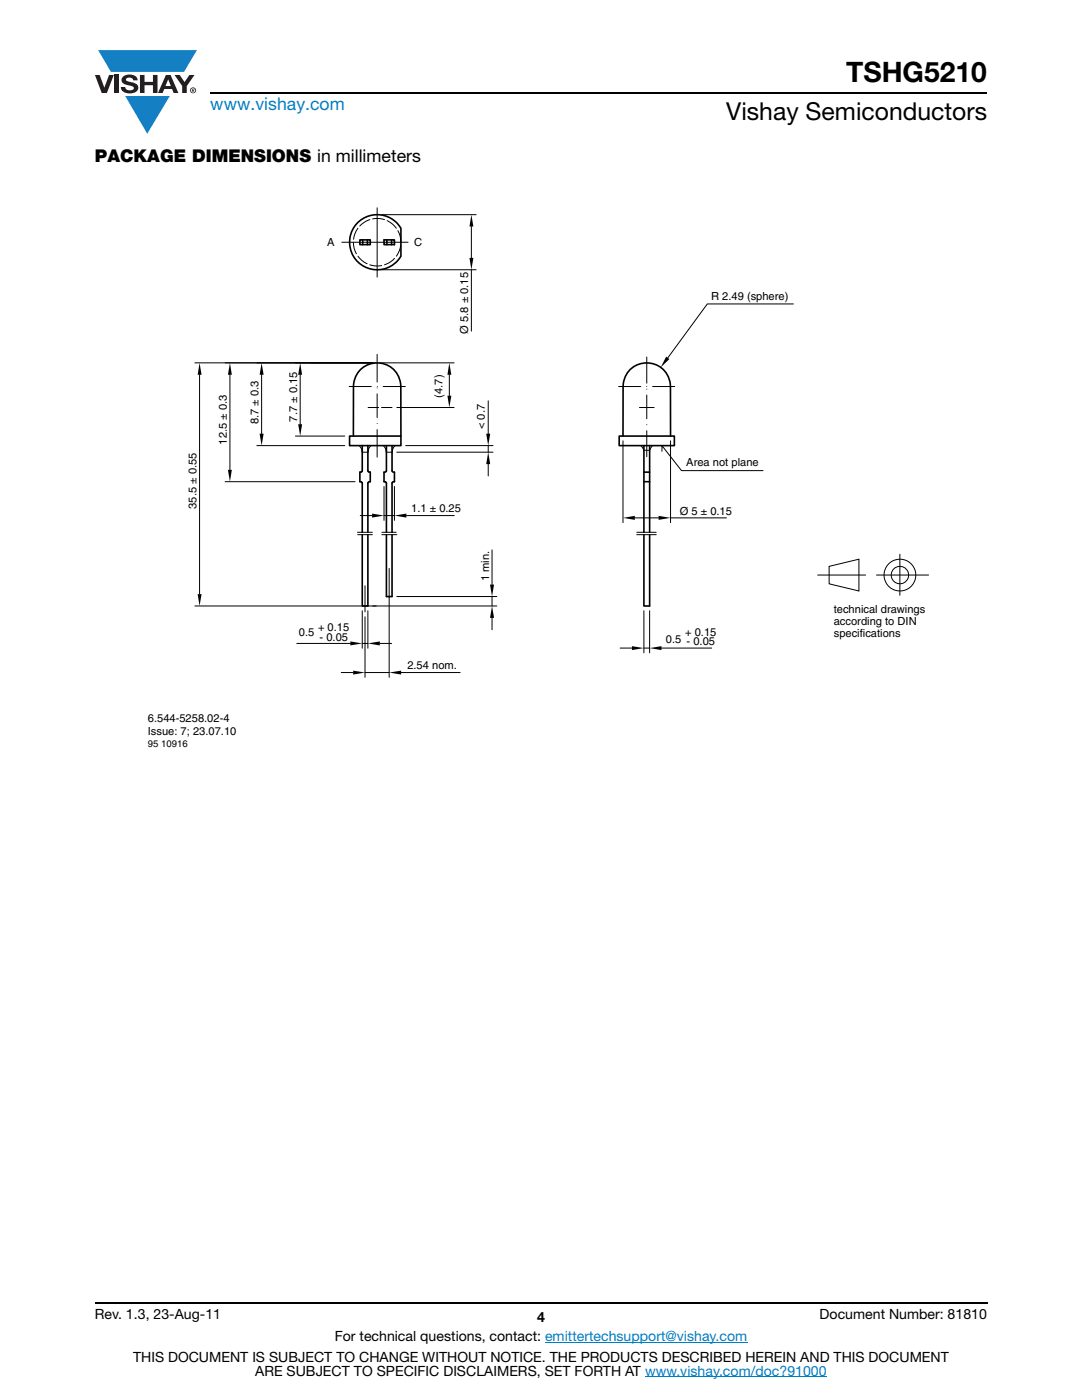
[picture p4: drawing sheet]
<svg xmlns="http://www.w3.org/2000/svg" width="216mm" height="279mm" viewBox="0 0 216 279" stroke-linecap="round" stroke-linejoin="round" font-family="sans-serif">
<g fill="#147fc3">
<path d="M19.6 10h19.7l-2.6 4.3h-1.1h-13.5z"/>
<path d="M25 19.2h8.9l-4.5 7.5z"/>
</g>
<g fill="#231f20">
<path d="M18.9 15h1l.9 2.5 1-2.5h.9l-1.4 3.6h-1z"/>
<path d="M22.9 15h.9v3.6h-.9z"/>
<path d="M24.6 15.3a2.1 2.1 0 0 1 2.8 .3l.1 .4h-.9a.79 .79 0 0 0-.7-.5 .79 .79 0 0 0-.8 .4l.3 .3 1 .2a1.08 1.08 0 0 1 1.2 1 1.08 1.08 0 0 1-1.1 1.2 1.73 1.73 0 0 1-2.4-1.2h.9a.96 .96 0 0 0 .8 .6 .96 .96 0 0 0 .9-.4 1.31 1.31 0 0 0-1.2-.6 1.03 1.03 0 0 1-1.1-.6 1.03 1.03 0 0 1 .2-1.1z"/>
<path d="M27.9 15h.9v1.3h1.7v-1.3h.9v3.6h-.9v-1.6h-1.7v1.6h-.9z"/>
<path d="M34.8 15h1.1l.9 1.4 1-1.4h1l-1.5 2.2v1.4h-.9v-1.4z"/>
<path d="M33.6 15.9l.5 1.3h-1.1zM33.1 15l-1.6 3.6h1l.3-.8h1.5l.3 .8h1l-1.6-3.6z"/>
<path d="M38.1 18a.46 .46 0 0 1 .9 0 .46 .46 0 0 1-.9 0zM37.9 18a.6 .6 0 0 0 1.2 0 .6 .6 0 0 0-1.2 0z"/>
<path d="M38.4 17.8h.2v.2h-.2zM38.3 17.7v.7h.1v-.3l.4 .3-.2-.3 .2-.2-.1-.2z"/>
</g>
<path d="M42 18.6h155M18.9 260h178.1" fill="none" stroke="#000" stroke-width=".36"/>
<path d="M108.8 267.9h40.3M128.7 274.8h36.3" fill="none" stroke="#007ec4" stroke-width=".2"/>
<path d="M29.5 41.4h155.9v108h-155.9z" fill="#fff"/>
<g fill="none" stroke="#000" stroke-width=".32">
<path d="M71.2 44.6a5.5 5.5 0 0 1 8.8 .9v5.6a5.5 5.5 0 0 1-8 1.7 5.5 5.5 0 0 1-.8-8.2zM71.8 47.9h2.1v.9h-2.1zM72.4 47.9v.9M73.3 47.9v.9M76.6 47.9h2.1v.9h-2.1zM77.2 47.9v.9M78.1 47.9v.9M69.8 87h10.2v1.9h-10.2zM70.5 87v-9.9a4.7 4.7 0 0 1 4.8-4.7 4.7 4.7 0 0 1 4.7 4.7v9.9M72.3 88.9v5.1l-.2 .2h-.3v1.9l.3 .1 .2 .2v9.8M73.4 88.9v5.1l.2 .2h.3v1.9l-.3 .1-.2 .2v9.8M77.1 88.9v5.1l-.1 .2h-.4v1.9l.4 .1 .1 .2v9.8"/>
<path d="M78.2 88.9v5.1l.2 .2h.3v1.9l-.3 .1-.2 .2v9.8M123.6 87h11v1.9h-11zM124.3 87v-9.9a4.7 4.7 0 0 1 4.8-4.7 4.7 4.7 0 0 1 4.7 4.7v9.9M128.5 96.1h1.1M128.5 94.2h1.1M128.5 88.9v17.3M129.6 88.9v17.3M72.3 106.7v14.2h1.1v-14.2M77.1 106.7v12.4h1.1v-12.4M128.5 106.7v14.2h1.1v-14.2"/>
</g>
<g fill="none" stroke="#000" stroke-width=".2">
<path d="M68.2 48.3h13.2M70.5 48.3l.1 1.2 .5 1.1M71.4 45.5l-.6 1.2-.2 1.1M71.4 51.1l.7 .8 1.2 .7M73.8 43.8l-.8 .3-1.2 1M73.8 52.8l1.5 .3 .9-.1M74.3 43.7l1.5-.1 .9 .2M75.3 41.5v13.8M76.2 53.8h18.8M76.2 42.8h18.8M77.3 44l1.1 .8 .7 .7M78.7 51.6l-.8 .7-1.2 .5"/>
<path d="M79.4 46l.5 1.2 .1 1.1M80 48.9l-.3 1.1-.6 1.1M94.1 45.2v6.3M94.1 53.8v12.3M38.9 72.4h36M39.8 74.8v43.8M45.9 74.8v19M52.2 74.8v11.8M59.9 74.8v9.9M69.7 77.1h4.4M75.3 70.7v5.5M75.3 78.6v4.7"/>
<path d="M75.3 77.4h.1M75.3 77.1h.1M75.8 72.4h14.8M76.5 77.1h4.4M89.7 74.8v4.2M97.4 80v6.5M123.4 77.1h4.5M129 77.1h.1M129.1 71.3v5.2M129.1 78.8v4.8M129.1 77.7h.1M130.2 77.1h4.4"/>
<path d="M158.3 60.7h-17.2l-7.9 10.7M44.9 96.1h26M51.2 88.9h17.6M58.9 87h9.9M71.7 88.9l.5 .7 .1 .6h1.1l.1-.6 .5-.7M73.4 81.3h2.2M75.3 85.7v5.5M75.3 84.5h.1M76.1 81.3h2.1M76.5 88.9l.5 .7 .1 .6h1.1l.2-.6 .4-.7M76.6 97.1v6.7M78.7 97.1v6.7"/>
<path d="M79.2 81.3h11.4M79.2 90.2h19.2M81 88.9h17.4M97.4 88.9v1.3M97.4 92.6v2.4M124.3 88v16.3M127.6 81.3h2.9M127.9 88.9l.6 1h1.1l.6-1M129.1 86v5.2M129.1 84.8h.1M132.1 90.1v-1.2l3.9 5h16.3M133.8 88v16.3"/>
<path d="M71.3 106.2h3M71.4 106.7h2.9M71.9 102.9h2.3M72.8 116.9v5.2M76.2 106.7h3M76.2 106.2h2.8M76.6 102.9h2.1M77.7 113.4v21.8M79.2 119.1h19.9M81.1 102.9h9.5M98.2 109.7v7M98.2 119.1v1.8"/>
<path d="M126.7 103.4h4.7M127.1 106.7h3.8M127.1 106.2h3.8M133.8 103.4h11.2M163.2 114.8h9.5M165.4 113l6-1.4v6.3l-6-1.4zM174.9 114.8h10.4M179.6 110.6v8.2M38.9 120.9h60.2M59.2 128.4h10.7M68.1 134.2h2.4M72.3 128.4h1.1"/>
<path d="M72.3 121.9v7.5M72.8 134.2h4.9M72.8 123.1v12.1M73.4 121.9v7.5M75.8 128.4h2.3M80 134.2h11.8M98.2 123.3v2.4M123.7 129.3h2.4M128.5 121.9v8.4M128.5 129.3h1.1M129.6 121.9v8.4M132 129.3h10"/>
<circle cx="179.6" cy="114.8" r="3.2"/>
<circle cx="179.6" cy="114.8" r="1.74"/>
</g>
<g fill="#000">
<path d="M94.1 42.8l.4 2.4h-.8zM93.7 51.5h.8l-.4 2.3zM39.8 72.4l.4 2.4h-.8zM45.9 72.4l.4 2.4h-.8zM52.2 72.4l.4 2.4h-.8zM59.9 72.4l.4 2.4h-.8zM89.3 79h.8l-.4 2.3zM89.7 72.4l.4 2.4h-.8zM132.9 71.2l.7 .5-1.8 1.6zM45.5 93.8h.8l-.4 2.3zM51.8 86.6h.8l-.4 2.3zM59.5 84.7h.8l-.4 2.3z"/>
<path d="M97.4 90.2l.4 2.4h-.8zM97 86.6h.8l-.4 2.3zM39.4 118.6h.8l-.4 2.3zM74.2 102.5l2.4 .4-2.4 .4zM78.7 102.9l2.4-.4v.8zM97.8 116.7h.8l-.4 2.3zM124.3 103.4l2.4-.4v.8zM131.4 103l2.4 .4-2.4 .4zM69.9 128l2.4 .4-2.4 .4zM70.5 133.8l2.3 .4-2.3 .4zM73.4 128.4l2.4-.4v.8zM77.7 134.2l2.3-.4v.8z"/>
<path d="M98.2 120.9l.4 2.4h-.8zM126.1 129l2.4 .3-2.4 .4zM129.6 129.3l2.4-.3v.7z"/>
</g>
<text font-size="5.6" x="168.8" y="16.4">TSHG5210</text>
<text font-size="4.9" x="144.9" y="24">Vishay Semiconductors</text>
<text font-size="3.5" fill="#007ec4" x="42" y="21.9">www.vishay.com</text>
<text font-size="3.5" x="18.9" y="32.3">PACKAGE DIMENSIONS in millimeters</text>
<g font-size="2.8">
<text x="18.9" y="263.3">Rev. 1.3, 23-Aug-11</text>
<text x="107.2" y="263.8">4</text>
<text x="163.6" y="263.3">Document Number: 81810</text>
<text x="66.8" y="267.7">For technical questions, contact: emittertechsupport@vishay.com</text>
<text x="26.5" y="271.7">THIS DOCUMENT IS SUBJECT TO CHANGE WITHOUT NOTICE. THE PRODUCTS DESCRIBED HEREIN AND THIS DOCUMENT</text>
<text x="50.9" y="274.6">ARE SUBJECT TO SPECIFIC DISCLAIMERS, SET FORTH AT www.vishay.com/doc?91000</text>
</g>
<g font-size="2.2">
<text x="65.3" y="49.2">A</text>
<text x="82.6" y="49.1">C</text>
<text x="141.9" y="59.9">R 2.49 (sphere)</text>
<text x="93.4" y="66.6" transform="rotate(-90 93.4 66.6)">Ø 5.8 ± 0.15</text>
<text x="88.3" y="79.3" transform="rotate(-90 88.3 79.3)">(4.7)</text>
<text x="45.2" y="88.7" transform="rotate(-90 45.2 88.7)">12.5 ± 0.3</text>
<text x="51.6" y="84.7" transform="rotate(-90 51.6 84.7)">8.7 ± 0.3</text>
<text x="59.3" y="84.1" transform="rotate(-90 59.3 84.1)">7.7 ± 0.15</text>
<text x="96.8" y="85.6" transform="rotate(-90 96.8 85.6)">&lt; 0.7</text>
<text x="136.9" y="93.1">Area not plane</text>
<text x="39.2" y="101.5" transform="rotate(-90 39.2 101.5)">35.5 ± 0.55</text>
<text x="82" y="102.3">1.1 ± 0.25</text>
<text x="135.6" y="102.7">Ø 5 ± 0.15</text>
<text x="97.6" y="116" transform="rotate(-90 97.6 116)">1 min.</text>
<text x="166.4" y="122.4">technical drawings</text>
<text x="166.4" y="124.8">according to DIN</text>
<text x="59.7" y="127">0.5</text>
<text x="63.5" y="126">+ 0.15</text>
<text x="63.8" y="127.9">- 0.05</text>
<text x="132.9" y="128.4">0.5 - 0.05</text>
<text x="136.7" y="126.9">+ 0.15</text>
<text x="166.4" y="127.1">specifications</text>
<text x="81.3" y="133.6">2.54 nom.</text>
<text x="29.5" y="144">6.544-5258.02-4</text>
<text x="29.5" y="146.7">Issue: 7; 23.07.10</text>
</g>
<text font-size="1.9" x="29.5" y="149">95 10916</text>
</svg>
